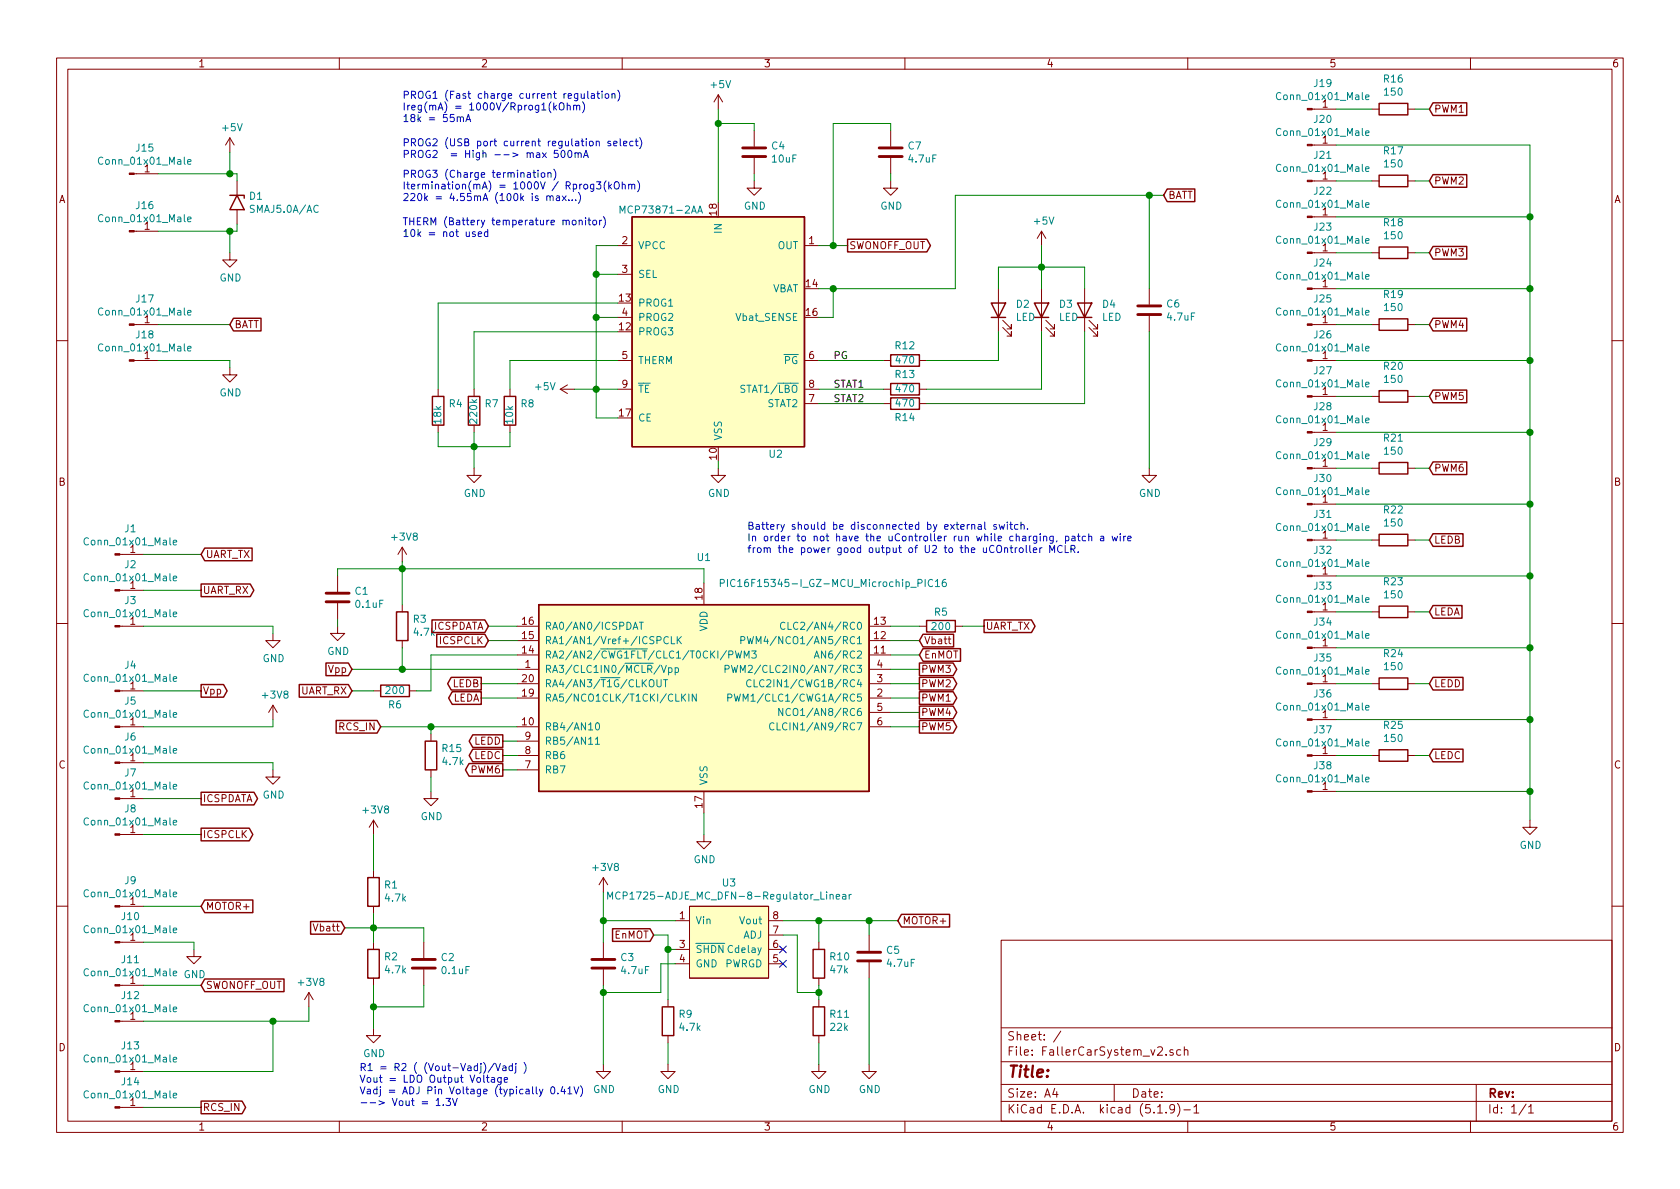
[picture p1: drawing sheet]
EESchema Schematic File Version 4
EELAYER 30 0
EELAYER END
$Descr A4 11693 8268
encoding utf-8
Sheet 1 1
Title ""
Date ""
Rev ""
Comp ""
Comment1 ""
Comment2 ""
Comment3 ""
Comment4 ""
$EndDescr
$Comp
L Connector:Conn_01x01_Male J15
U 1 1
P 900 1200
F 0 "J15" H 1008 1381 50  0000 C CNN
F 1 "Conn_01x01_Male" H 1008 1290 50  0000 C CNN
F 2 "TestPoint:TestPoint_Pad_0.5x1.0mm" H 900 1200 50  0001 C CNN
F 3 "~" H 900 1200 50  0001 C CNN
	1    900  1200
	1    0    0    -1  
$EndComp
$Comp
L Connector:Conn_01x01_Male J16
U 1 1
P 900 1600
F 0 "J16" H 1008 1781 50  0000 C CNN
F 1 "Conn_01x01_Male" H 1008 1690 50  0000 C CNN
F 2 "TestPoint:TestPoint_Pad_0.5x1.0mm" H 900 1600 50  0001 C CNN
F 3 "~" H 900 1600 50  0001 C CNN
	1    900  1600
	1    0    0    -1  
$EndComp
$Comp
L Connector:Conn_01x01_Male J17
U 1 1
P 900 2250
F 0 "J17" H 1008 2431 50  0000 C CNN
F 1 "Conn_01x01_Male" H 1008 2340 50  0000 C CNN
F 2 "TestPoint:TestPoint_Pad_0.5x1.0mm" H 900 2250 50  0001 C CNN
F 3 "~" H 900 2250 50  0001 C CNN
	1    900  2250
	1    0    0    -1  
$EndComp
$Comp
L Connector:Conn_01x01_Male J18
U 1 1
P 900 2500
F 0 "J18" H 1008 2681 50  0000 C CNN
F 1 "Conn_01x01_Male" H 1008 2590 50  0000 C CNN
F 2 "TestPoint:TestPoint_Pad_0.5x1.0mm" H 900 2500 50  0001 C CNN
F 3 "~" H 900 2500 50  0001 C CNN
	1    900  2500
	1    0    0    -1  
$EndComp
$Comp
L Connector:Conn_01x01_Male J4
U 1 1
P 800 4800
F 0 "J4" H 908 4981 50  0000 C CNN
F 1 "Conn_01x01_Male" H 908 4890 50  0000 C CNN
F 2 "TestPoint:TestPoint_Pad_0.5x1.0mm" H 800 4800 50  0001 C CNN
F 3 "~" H 800 4800 50  0001 C CNN
	1    800  4800
	1    0    0    -1  
$EndComp
$Comp
L power:+5V #PWR02
U 1 1
P 1600 1050
F 0 "#PWR02" H 1600 900 50  0001 C CNN
F 1 "+5V" H 1615 1223 50  0000 C CNN
F 2 "" H 1600 1050 50  0001 C CNN
F 3 "" H 1600 1050 50  0001 C CNN
	1    1600 1050
	1    0    0    -1  
$EndComp
$Comp
L power:GND #PWR03
U 1 1
P 1600 1750
F 0 "#PWR03" H 1600 1500 50  0001 C CNN
F 1 "GND" H 1605 1577 50  0000 C CNN
F 2 "" H 1600 1750 50  0001 C CNN
F 3 "" H 1600 1750 50  0001 C CNN
	1    1600 1750
	1    0    0    -1  
$EndComp
Wire Wire Line
	1100 1200 1600 1200
Wire Wire Line
	1600 1200 1600 1050
Wire Wire Line
	1100 1600 1600 1600
Wire Wire Line
	1600 1600 1600 1750
$Comp
L power:+5V #PWR018
U 1 1
P 5000 750
F 0 "#PWR018" H 5000 600 50  0001 C CNN
F 1 "+5V" H 5015 923 50  0000 C CNN
F 2 "" H 5000 750 50  0001 C CNN
F 3 "" H 5000 750 50  0001 C CNN
	1    5000 750 
	1    0    0    -1  
$EndComp
$Comp
L power:GND #PWR019
U 1 1
P 5000 3250
F 0 "#PWR019" H 5000 3000 50  0001 C CNN
F 1 "GND" H 5005 3077 50  0000 C CNN
F 2 "" H 5000 3250 50  0001 C CNN
F 3 "" H 5000 3250 50  0001 C CNN
	1    5000 3250
	1    0    0    -1  
$EndComp
$Comp
L Device:C C4
U 1 1
P 5250 1050
F 0 "C4" H 5365 1096 50  0000 L CNN
F 1 "10uF" H 5365 1005 50  0000 L CNN
F 2 "Capacitor_SMD:C_0805_2012Metric" H 5288 900 50  0001 C CNN
F 3 "~" H 5250 1050 50  0001 C CNN
	1    5250 1050
	1    0    0    -1  
$EndComp
$Comp
L power:GND #PWR020
U 1 1
P 5250 1250
F 0 "#PWR020" H 5250 1000 50  0001 C CNN
F 1 "GND" H 5255 1077 50  0000 C CNN
F 2 "" H 5250 1250 50  0001 C CNN
F 3 "" H 5250 1250 50  0001 C CNN
	1    5250 1250
	1    0    0    -1  
$EndComp
$Comp
L Device:R R8
U 1 1
P 3550 2850
F 0 "R8" H 3480 2804 50  0000 R CNN
F 1 "10k" V 3550 2950 50  0000 R CNN
F 2 "Resistor_SMD:R_0402_1005Metric" V 3480 2850 50  0001 C CNN
F 3 "~" H 3550 2850 50  0001 C CNN
	1    3550 2850
	-1   0    0    1   
$EndComp
Wire Wire Line
	5250 850  5000 850 
Wire Wire Line
	5000 850  5000 750 
Wire Wire Line
	5250 850  5250 900 
Wire Wire Line
	5250 1250 5250 1200
Text GLabel 1600 2250 2    50   Input ~ 0
BATT
Wire Wire Line
	1600 2250 1100 2250
$Comp
L power:GND #PWR04
U 1 1
P 1600 2550
F 0 "#PWR04" H 1600 2300 50  0001 C CNN
F 1 "GND" H 1605 2377 50  0000 C CNN
F 2 "" H 1600 2550 50  0001 C CNN
F 3 "" H 1600 2550 50  0001 C CNN
	1    1600 2550
	1    0    0    -1  
$EndComp
Wire Wire Line
	1100 2500 1600 2500
Text GLabel 8100 1350 2    50   Input ~ 0
BATT
Wire Wire Line
	5700 2000 5800 2000
Wire Wire Line
	5700 2200 5800 2200
Wire Wire Line
	5800 2200 5800 2000
Connection ~ 5800 2000
$Comp
L power:+5V #PWR013
U 1 1
P 4000 2700
F 0 "#PWR013" H 4000 2550 50  0001 C CNN
F 1 "+5V" V 4015 2828 50  0000 L CNN
F 2 "" H 4000 2700 50  0001 C CNN
F 3 "" H 4000 2700 50  0001 C CNN
	1    4000 2700
	0    -1   -1   0   
$EndComp
Wire Wire Line
	4300 2900 4150 2900
Wire Wire Line
	4150 2900 4150 2700
Connection ~ 4150 2700
Wire Wire Line
	4150 2700 4300 2700
Wire Wire Line
	4300 2500 3550 2500
$Comp
L power:GND #PWR012
U 1 1
P 3300 3250
F 0 "#PWR012" H 3300 3000 50  0001 C CNN
F 1 "GND" H 3305 3077 50  0000 C CNN
F 2 "" H 3300 3250 50  0001 C CNN
F 3 "" H 3300 3250 50  0001 C CNN
	1    3300 3250
	1    0    0    -1  
$EndComp
$Comp
L Device:R R7
U 1 1
P 3300 2850
F 0 "R7" H 3230 2804 50  0000 R CNN
F 1 "220k" V 3300 2950 50  0000 R CNN
F 2 "Resistor_SMD:R_0402_1005Metric" V 3230 2850 50  0001 C CNN
F 3 "~" H 3300 2850 50  0001 C CNN
	1    3300 2850
	-1   0    0    1   
$EndComp
$Comp
L Device:R R4
U 1 1
P 3050 2850
F 0 "R4" H 2980 2804 50  0000 R CNN
F 1 "18k" V 3050 2950 50  0000 R CNN
F 2 "Resistor_SMD:R_0402_1005Metric" V 2980 2850 50  0001 C CNN
F 3 "~" H 3050 2850 50  0001 C CNN
	1    3050 2850
	-1   0    0    1   
$EndComp
Wire Wire Line
	4300 2100 3050 2100
Wire Wire Line
	4300 2300 3300 2300
Wire Wire Line
	4300 2200 4150 2200
Wire Wire Line
	4150 2200 4150 2700
Wire Wire Line
	4300 1900 4150 1900
Wire Wire Line
	4150 1900 4150 2200
Connection ~ 4150 2200
Wire Wire Line
	4300 1700 4150 1700
Wire Wire Line
	4150 1700 4150 1900
Connection ~ 4150 1900
$Comp
L Device:R R12
U 1 1
P 6300 2500
F 0 "R12" V 6400 2500 50  0000 C CNN
F 1 "470" V 6300 2500 50  0000 C CNN
F 2 "Resistor_SMD:R_0402_1005Metric" V 6230 2500 50  0001 C CNN
F 3 "~" H 6300 2500 50  0001 C CNN
	1    6300 2500
	0    -1   -1   0   
$EndComp
$Comp
L Device:R R13
U 1 1
P 6300 2700
F 0 "R13" V 6400 2700 50  0000 C CNN
F 1 "470" V 6300 2700 50  0000 C CNN
F 2 "Resistor_SMD:R_0402_1005Metric" V 6230 2700 50  0001 C CNN
F 3 "~" H 6300 2700 50  0001 C CNN
	1    6300 2700
	0    -1   -1   0   
$EndComp
$Comp
L Device:R R14
U 1 1
P 6300 2800
F 0 "R14" V 6200 2800 50  0000 C CNN
F 1 "470" V 6300 2800 50  0000 C CNN
F 2 "Resistor_SMD:R_0402_1005Metric" V 6230 2800 50  0001 C CNN
F 3 "~" H 6300 2800 50  0001 C CNN
	1    6300 2800
	0    -1   -1   0   
$EndComp
$Comp
L power:+5V #PWR024
U 1 1
P 7250 1700
F 0 "#PWR024" H 7250 1550 50  0001 C CNN
F 1 "+5V" H 7265 1873 50  0000 C CNN
F 2 "" H 7250 1700 50  0001 C CNN
F 3 "" H 7250 1700 50  0001 C CNN
	1    7250 1700
	1    0    0    -1  
$EndComp
$Comp
L Device:LED D3
U 1 1
P 7250 2150
F 0 "D3" V 7289 2032 50  0000 R CNN
F 1 "LED" V 7198 2032 50  0000 R CNN
F 2 "LED_SMD:LED_0402_1005Metric" H 7250 2150 50  0001 C CNN
F 3 "~" H 7250 2150 50  0001 C CNN
	1    7250 2150
	0    -1   -1   0   
$EndComp
$Comp
L Device:LED D2
U 1 1
P 6950 2150
F 0 "D2" V 6989 2032 50  0000 R CNN
F 1 "LED" V 6898 2032 50  0000 R CNN
F 2 "LED_SMD:LED_0402_1005Metric" H 6950 2150 50  0001 C CNN
F 3 "~" H 6950 2150 50  0001 C CNN
	1    6950 2150
	0    -1   -1   0   
$EndComp
$Comp
L Device:LED D4
U 1 1
P 7550 2150
F 0 "D4" V 7589 2032 50  0000 R CNN
F 1 "LED" V 7498 2032 50  0000 R CNN
F 2 "LED_SMD:LED_0402_1005Metric" H 7550 2150 50  0001 C CNN
F 3 "~" H 7550 2150 50  0001 C CNN
	1    7550 2150
	0    -1   -1   0   
$EndComp
Wire Wire Line
	6450 2500 6950 2500
Wire Wire Line
	6950 2500 6950 2300
Wire Wire Line
	6450 2700 7250 2700
Wire Wire Line
	7250 2700 7250 2300
Wire Wire Line
	6450 2800 7550 2800
Wire Wire Line
	7550 2800 7550 2300
Wire Wire Line
	6950 2000 6950 1850
Wire Wire Line
	6950 1850 7250 1850
Connection ~ 7250 1850
Wire Wire Line
	7250 1850 7250 2000
Wire Wire Line
	7550 2000 7550 1850
Wire Wire Line
	7550 1850 7250 1850
Text Notes 2800 850  0    50   ~ 0
PROG1 (Fast charge current regulation)\nIreg(mA) = 1000V/Rprog1(kOhm)\n18k = 55mA
Text Notes 2800 1100 0    50   ~ 0
PROG2 (USB port current regulation select)\nPROG2  = High --> max 500mA
Text Notes 2800 1400 0    50   ~ 0
PROG3 (Charge termination)\nItermination(mA) = 1000V / Rprog3(kOhm)\n220k = 4.55mA (100k is max...)
Text Notes 2800 1650 0    50   ~ 0
THERM (Battery temperature monitor)\n10k = not used
$Comp
L Diode:SM6T6V8A D1
U 1 1
P 1650 1400
F 0 "D1" V 1604 1480 50  0000 L CNN
F 1 "SMAJ5.0A/AC" V 1695 1480 50  0000 L CNN
F 2 "Diode_SMD:D_SMA" H 1650 1200 50  0001 C CNN
F 3 "https://www.st.com/resource/en/datasheet/sm6t.pdf" H 1600 1400 50  0001 C CNN
	1    1650 1400
	0    1    1    0   
$EndComp
Wire Wire Line
	1600 1200 1650 1200
Connection ~ 1600 1200
Wire Wire Line
	1650 1600 1600 1600
Connection ~ 1600 1600
Wire Wire Line
	1650 1200 1650 1250
Wire Wire Line
	1650 1550 1650 1600
Wire Wire Line
	5000 3250 5000 3200
Wire Wire Line
	3300 3250 3300 3100
Wire Wire Line
	3550 3000 3550 3100
Wire Wire Line
	3550 3100 3300 3100
Connection ~ 3300 3100
Wire Wire Line
	3300 3100 3300 3000
Wire Wire Line
	3300 3100 3050 3100
Wire Wire Line
	3050 3100 3050 3000
Wire Wire Line
	3050 2700 3050 2100
Wire Wire Line
	3300 2300 3300 2700
Wire Wire Line
	3550 2500 3550 2700
$Comp
L Device:C C1
U 1 1
P 2350 4150
F 0 "C1" H 2465 4196 50  0000 L CNN
F 1 "0.1uF" H 2465 4105 50  0000 L CNN
F 2 "Capacitor_SMD:C_0603_1608Metric" H 2388 4000 50  0001 C CNN
F 3 "~" H 2350 4150 50  0001 C CNN
	1    2350 4150
	1    0    0    -1  
$EndComp
$Comp
L power:GND #PWR08
U 1 1
P 2350 4350
F 0 "#PWR08" H 2350 4100 50  0001 C CNN
F 1 "GND" H 2355 4177 50  0000 C CNN
F 2 "" H 2350 4350 50  0001 C CNN
F 3 "" H 2350 4350 50  0001 C CNN
	1    2350 4350
	1    0    0    -1  
$EndComp
Wire Wire Line
	2350 3950 2350 4000
Wire Wire Line
	2350 4350 2350 4300
$Comp
L power:GND #PWR017
U 1 1
P 4900 5800
F 0 "#PWR017" H 4900 5550 50  0001 C CNN
F 1 "GND" H 4905 5627 50  0000 C CNN
F 2 "" H 4900 5800 50  0001 C CNN
F 3 "" H 4900 5800 50  0001 C CNN
	1    4900 5800
	1    0    0    -1  
$EndComp
$Comp
L Device:R R3
U 1 1
P 2800 4350
F 0 "R3" H 2730 4304 50  0000 R CNN
F 1 "4.7k" H 2730 4395 50  0000 R CNN
F 2 "Resistor_SMD:R_0402_1005Metric" V 2730 4350 50  0001 C CNN
F 3 "~" H 2800 4350 50  0001 C CNN
	1    2800 4350
	-1   0    0    1   
$EndComp
$Comp
L power:+3V8 #PWR011
U 1 1
P 2800 3900
F 0 "#PWR011" H 2800 3750 50  0001 C CNN
F 1 "+3V8" H 2815 4073 50  0000 C CNN
F 2 "" H 2800 3900 50  0001 C CNN
F 3 "" H 2800 3900 50  0001 C CNN
	1    2800 3900
	1    0    0    -1  
$EndComp
Wire Wire Line
	3600 4650 2800 4650
Wire Wire Line
	2800 4650 2800 4500
$Comp
L Connector:Conn_01x01_Male J5
U 1 1
P 800 5050
F 0 "J5" H 908 5231 50  0000 C CNN
F 1 "Conn_01x01_Male" H 908 5140 50  0000 C CNN
F 2 "TestPoint:TestPoint_Pad_0.5x1.0mm" H 800 5050 50  0001 C CNN
F 3 "~" H 800 5050 50  0001 C CNN
	1    800  5050
	1    0    0    -1  
$EndComp
$Comp
L Connector:Conn_01x01_Male J6
U 1 1
P 800 5300
F 0 "J6" H 908 5481 50  0000 C CNN
F 1 "Conn_01x01_Male" H 908 5390 50  0000 C CNN
F 2 "TestPoint:TestPoint_Pad_0.5x1.0mm" H 800 5300 50  0001 C CNN
F 3 "~" H 800 5300 50  0001 C CNN
	1    800  5300
	1    0    0    -1  
$EndComp
$Comp
L Connector:Conn_01x01_Male J7
U 1 1
P 800 5550
F 0 "J7" H 908 5731 50  0000 C CNN
F 1 "Conn_01x01_Male" H 908 5640 50  0000 C CNN
F 2 "TestPoint:TestPoint_Pad_0.5x1.0mm" H 800 5550 50  0001 C CNN
F 3 "~" H 800 5550 50  0001 C CNN
	1    800  5550
	1    0    0    -1  
$EndComp
$Comp
L Connector:Conn_01x01_Male J8
U 1 1
P 800 5800
F 0 "J8" H 908 5981 50  0000 C CNN
F 1 "Conn_01x01_Male" H 908 5890 50  0000 C CNN
F 2 "TestPoint:TestPoint_Pad_0.5x1.0mm" H 800 5800 50  0001 C CNN
F 3 "~" H 800 5800 50  0001 C CNN
	1    800  5800
	1    0    0    -1  
$EndComp
Text GLabel 1400 4800 2    50   Output ~ 0
Vpp
Text GLabel 1400 5550 2    50   Output ~ 0
ICSPDATA
Text GLabel 1400 5800 2    50   Output ~ 0
ICSPCLK
Wire Wire Line
	1400 5550 1000 5550
Wire Wire Line
	1400 5800 1000 5800
Wire Wire Line
	1400 4800 1000 4800
$Comp
L power:GND #PWR07
U 1 1
P 1900 5350
F 0 "#PWR07" H 1900 5100 50  0001 C CNN
F 1 "GND" H 1905 5177 50  0000 C CNN
F 2 "" H 1900 5350 50  0001 C CNN
F 3 "" H 1900 5350 50  0001 C CNN
	1    1900 5350
	1    0    0    -1  
$EndComp
$Comp
L power:+3V8 #PWR06
U 1 1
P 1900 5000
F 0 "#PWR06" H 1900 4850 50  0001 C CNN
F 1 "+3V8" H 1915 5173 50  0000 C CNN
F 2 "" H 1900 5000 50  0001 C CNN
F 3 "" H 1900 5000 50  0001 C CNN
	1    1900 5000
	1    0    0    -1  
$EndComp
Wire Wire Line
	1000 5050 1900 5050
Wire Wire Line
	1900 5050 1900 5000
Wire Wire Line
	1900 5350 1900 5300
Wire Wire Line
	1900 5300 1000 5300
Text GLabel 2450 4650 0    50   Input ~ 0
Vpp
Wire Wire Line
	2450 4650 2800 4650
Connection ~ 2800 4650
Text GLabel 3400 4350 0    50   Input ~ 0
ICSPDATA
Text GLabel 3400 4450 0    50   Input ~ 0
ICSPCLK
Wire Wire Line
	3400 4350 3600 4350
Wire Wire Line
	3600 4450 3400 4450
$Comp
L Device:R R1
U 1 1
P 2600 6200
F 0 "R1" H 2530 6154 50  0000 R CNN
F 1 "4.7k" H 2530 6245 50  0000 R CNN
F 2 "Resistor_SMD:R_0402_1005Metric" V 2530 6200 50  0001 C CNN
F 3 "~" H 2600 6200 50  0001 C CNN
	1    2600 6200
	-1   0    0    1   
$EndComp
$Comp
L power:+3V8 #PWR09
U 1 1
P 2600 5800
F 0 "#PWR09" H 2600 5650 50  0001 C CNN
F 1 "+3V8" H 2615 5973 50  0000 C CNN
F 2 "" H 2600 5800 50  0001 C CNN
F 3 "" H 2600 5800 50  0001 C CNN
	1    2600 5800
	1    0    0    -1  
$EndComp
$Comp
L Device:R R2
U 1 1
P 2600 6700
F 0 "R2" H 2530 6654 50  0000 R CNN
F 1 "4.7k" H 2530 6745 50  0000 R CNN
F 2 "Resistor_SMD:R_0402_1005Metric" V 2530 6700 50  0001 C CNN
F 3 "~" H 2600 6700 50  0001 C CNN
	1    2600 6700
	-1   0    0    1   
$EndComp
$Comp
L power:GND #PWR010
U 1 1
P 2600 7150
F 0 "#PWR010" H 2600 6900 50  0001 C CNN
F 1 "GND" H 2605 6977 50  0000 C CNN
F 2 "" H 2600 7150 50  0001 C CNN
F 3 "" H 2600 7150 50  0001 C CNN
	1    2600 7150
	1    0    0    -1  
$EndComp
$Comp
L Device:C C2
U 1 1
P 2950 6700
F 0 "C2" H 3065 6746 50  0000 L CNN
F 1 "0.1uF" H 3065 6655 50  0000 L CNN
F 2 "Capacitor_SMD:C_0603_1608Metric" H 2988 6550 50  0001 C CNN
F 3 "~" H 2950 6700 50  0001 C CNN
	1    2950 6700
	1    0    0    -1  
$EndComp
Wire Wire Line
	2600 5800 2600 6050
Wire Wire Line
	2600 6350 2600 6450
Wire Wire Line
	2600 6850 2600 7000
Wire Wire Line
	2950 6850 2950 7000
Wire Wire Line
	2950 7000 2600 7000
Connection ~ 2600 7000
Wire Wire Line
	2600 7000 2600 7150
Wire Wire Line
	2950 6550 2950 6450
Wire Wire Line
	2950 6450 2600 6450
Connection ~ 2600 6450
Wire Wire Line
	2600 6450 2600 6550
Text GLabel 2400 6450 0    50   Input ~ 0
Vbatt
Wire Wire Line
	2400 6450 2600 6450
Text GLabel 6400 4450 2    50   Input ~ 0
Vbatt
$Comp
L Device:C C3
U 1 1
P 4200 6700
F 0 "C3" H 4315 6746 50  0000 L CNN
F 1 "4.7uF" H 4315 6655 50  0000 L CNN
F 2 "Capacitor_SMD:C_0805_2012Metric" H 4238 6550 50  0001 C CNN
F 3 "~" H 4200 6700 50  0001 C CNN
	1    4200 6700
	1    0    0    -1  
$EndComp
$Comp
L Device:C C5
U 1 1
P 6050 6650
F 0 "C5" H 6165 6696 50  0000 L CNN
F 1 "4.7uF" H 6165 6605 50  0000 L CNN
F 2 "Capacitor_SMD:C_0805_2012Metric" H 6088 6500 50  0001 C CNN
F 3 "~" H 6050 6650 50  0001 C CNN
	1    6050 6650
	1    0    0    -1  
$EndComp
Text Notes 2500 7700 0    50   ~ 0
R1 = R2 ( (Vout-Vadj)/Vadj )\nVout = LDO Output Voltage\nVadj = ADJ Pin Voltage (typically 0.41V)\n--> Vout = 1.3V
$Comp
L power:+3V8 #PWR014
U 1 1
P 4200 6200
F 0 "#PWR014" H 4200 6050 50  0001 C CNN
F 1 "+3V8" H 4215 6373 50  0000 C CNN
F 2 "" H 4200 6200 50  0001 C CNN
F 3 "" H 4200 6200 50  0001 C CNN
	1    4200 6200
	1    0    0    -1  
$EndComp
$Comp
L power:GND #PWR015
U 1 1
P 4200 7400
F 0 "#PWR015" H 4200 7150 50  0001 C CNN
F 1 "GND" H 4205 7227 50  0000 C CNN
F 2 "" H 4200 7400 50  0001 C CNN
F 3 "" H 4200 7400 50  0001 C CNN
	1    4200 7400
	1    0    0    -1  
$EndComp
Wire Wire Line
	4600 6700 4600 6900
Wire Wire Line
	4600 6900 4200 6900
Wire Wire Line
	4200 6850 4200 6900
Connection ~ 4200 6900
$Comp
L Connector:Conn_01x01_Male J9
U 1 1
P 800 6300
F 0 "J9" H 908 6481 50  0000 C CNN
F 1 "Conn_01x01_Male" H 908 6390 50  0000 C CNN
F 2 "TestPoint:TestPoint_Pad_0.5x1.0mm" H 800 6300 50  0001 C CNN
F 3 "~" H 800 6300 50  0001 C CNN
	1    800  6300
	1    0    0    -1  
$EndComp
$Comp
L Connector:Conn_01x01_Male J10
U 1 1
P 800 6550
F 0 "J10" H 908 6731 50  0000 C CNN
F 1 "Conn_01x01_Male" H 908 6640 50  0000 C CNN
F 2 "TestPoint:TestPoint_Pad_0.5x1.0mm" H 800 6550 50  0001 C CNN
F 3 "~" H 800 6550 50  0001 C CNN
	1    800  6550
	1    0    0    -1  
$EndComp
Text GLabel 6250 6400 2    50   Input ~ 0
MOTOR+
Wire Wire Line
	6250 6400 6050 6400
Wire Wire Line
	6050 6500 6050 6400
Connection ~ 6050 6400
Wire Wire Line
	6050 6400 5700 6400
$Comp
L power:GND #PWR021
U 1 1
P 5700 7400
F 0 "#PWR021" H 5700 7150 50  0001 C CNN
F 1 "GND" H 5705 7227 50  0000 C CNN
F 2 "" H 5700 7400 50  0001 C CNN
F 3 "" H 5700 7400 50  0001 C CNN
	1    5700 7400
	1    0    0    -1  
$EndComp
Text GLabel 4550 6500 0    50   Input ~ 0
EnMOT
Wire Wire Line
	4700 6600 4650 6600
Wire Wire Line
	4650 6600 4650 6500
Wire Wire Line
	4650 6500 4550 6500
$Comp
L Device:R R10
U 1 1
P 5700 6700
F 0 "R10" H 5630 6654 50  0000 R CNN
F 1 "47k" H 5630 6745 50  0000 R CNN
F 2 "Resistor_SMD:R_0402_1005Metric" V 5630 6700 50  0001 C CNN
F 3 "~" H 5700 6700 50  0001 C CNN
	1    5700 6700
	-1   0    0    1   
$EndComp
$Comp
L Device:R R11
U 1 1
P 5700 7100
F 0 "R11" H 5630 7054 50  0000 R CNN
F 1 "22k" H 5630 7145 50  0000 R CNN
F 2 "Resistor_SMD:R_0402_1005Metric" V 5630 7100 50  0001 C CNN
F 3 "~" H 5700 7100 50  0001 C CNN
	1    5700 7100
	-1   0    0    1   
$EndComp
NoConn ~ 5450 6600
Wire Wire Line
	5450 6500 5550 6500
Wire Wire Line
	5550 6500 5550 6900
Wire Wire Line
	5550 6900 5700 6900
Wire Wire Line
	5700 6900 5700 6850
Wire Wire Line
	5700 6550 5700 6400
Connection ~ 5700 6400
Wire Wire Line
	5700 6400 5450 6400
Wire Wire Line
	5700 6900 5700 6950
Connection ~ 5700 6900
NoConn ~ 5450 6700
Wire Wire Line
	4200 6900 4200 7400
Wire Wire Line
	5700 7250 5700 7400
Text GLabel 1400 6300 2    50   Input ~ 0
MOTOR+
$Comp
L power:GND #PWR022
U 1 1
P 6050 7400
F 0 "#PWR022" H 6050 7150 50  0001 C CNN
F 1 "GND" H 6055 7227 50  0000 C CNN
F 2 "" H 6050 7400 50  0001 C CNN
F 3 "" H 6050 7400 50  0001 C CNN
	1    6050 7400
	1    0    0    -1  
$EndComp
Text GLabel 6400 4550 2    50   Input ~ 0
EnMOT
Wire Wire Line
	6400 4550 6200 4550
$Comp
L Device:R R9
U 1 1
P 4650 7100
F 0 "R9" H 4580 7054 50  0000 R CNN
F 1 "4.7k" H 4580 7145 50  0000 R CNN
F 2 "Resistor_SMD:R_0402_1005Metric" V 4580 7100 50  0001 C CNN
F 3 "~" H 4650 7100 50  0001 C CNN
	1    4650 7100
	-1   0    0    1   
$EndComp
Wire Wire Line
	4650 6600 4650 6950
Connection ~ 4650 6600
$Comp
L power:GND #PWR016
U 1 1
P 4650 7400
F 0 "#PWR016" H 4650 7150 50  0001 C CNN
F 1 "GND" H 4655 7227 50  0000 C CNN
F 2 "" H 4650 7400 50  0001 C CNN
F 3 "" H 4650 7400 50  0001 C CNN
	1    4650 7400
	1    0    0    -1  
$EndComp
$Comp
L Connector:Conn_01x01_Male J11
U 1 1
P 800 6850
F 0 "J11" H 908 7031 50  0000 C CNN
F 1 "Conn_01x01_Male" H 908 6940 50  0000 C CNN
F 2 "TestPoint:TestPoint_Pad_0.5x1.0mm" H 800 6850 50  0001 C CNN
F 3 "~" H 800 6850 50  0001 C CNN
	1    800  6850
	1    0    0    -1  
$EndComp
$Comp
L Connector:Conn_01x01_Male J12
U 1 1
P 800 7100
F 0 "J12" H 908 7281 50  0000 C CNN
F 1 "Conn_01x01_Male" H 908 7190 50  0000 C CNN
F 2 "TestPoint:TestPoint_Pad_0.5x1.0mm" H 800 7100 50  0001 C CNN
F 3 "~" H 800 7100 50  0001 C CNN
	1    800  7100
	1    0    0    -1  
$EndComp
Text GLabel 1400 6850 2    50   Input ~ 0
SWONOFF_OUT
Wire Wire Line
	1400 6850 1000 6850
$Comp
L Device:C C6
U 1 1
P 8000 2150
F 0 "C6" H 8115 2196 50  0000 L CNN
F 1 "4.7uF" H 8115 2105 50  0000 L CNN
F 2 "Capacitor_SMD:C_0805_2012Metric" H 8038 2000 50  0001 C CNN
F 3 "~" H 8000 2150 50  0001 C CNN
	1    8000 2150
	1    0    0    -1  
$EndComp
$Comp
L power:GND #PWR025
U 1 1
P 8000 3250
F 0 "#PWR025" H 8000 3000 50  0001 C CNN
F 1 "GND" H 8005 3077 50  0000 C CNN
F 2 "" H 8000 3250 50  0001 C CNN
F 3 "" H 8000 3250 50  0001 C CNN
	1    8000 3250
	1    0    0    -1  
$EndComp
Wire Wire Line
	8000 3250 8000 2300
Wire Wire Line
	6650 2000 6650 1350
Wire Wire Line
	6650 1350 8000 1350
Wire Wire Line
	5800 2000 6650 2000
Wire Wire Line
	8000 2000 8000 1350
Connection ~ 8000 1350
Wire Wire Line
	8000 1350 8100 1350
Text GLabel 5900 1700 2    50   Output ~ 0
SWONOFF_OUT
Wire Wire Line
	5900 1700 5800 1700
$Comp
L Connector:Conn_01x01_Male J14
U 1 1
P 800 7700
F 0 "J14" H 908 7881 50  0000 C CNN
F 1 "Conn_01x01_Male" H 908 7790 50  0000 C CNN
F 2 "TestPoint:TestPoint_Pad_0.5x1.0mm" H 800 7700 50  0001 C CNN
F 3 "~" H 800 7700 50  0001 C CNN
	1    800  7700
	1    0    0    -1  
$EndComp
$Comp
L Connector:Conn_01x01_Male J13
U 1 1
P 800 7450
F 0 "J13" H 908 7631 50  0000 C CNN
F 1 "Conn_01x01_Male" H 908 7540 50  0000 C CNN
F 2 "TestPoint:TestPoint_Pad_0.5x1.0mm" H 800 7450 50  0001 C CNN
F 3 "~" H 800 7450 50  0001 C CNN
	1    800  7450
	1    0    0    -1  
$EndComp
Text GLabel 1400 7700 2    50   Output ~ 0
RCS_IN
Wire Wire Line
	1000 7700 1400 7700
$Comp
L Device:R R15
U 1 1
P 3000 5250
F 0 "R15" H 2930 5204 50  0000 R CNN
F 1 "4.7k" H 2930 5295 50  0000 R CNN
F 2 "Resistor_SMD:R_0402_1005Metric" V 2930 5250 50  0001 C CNN
F 3 "~" H 3000 5250 50  0001 C CNN
	1    3000 5250
	-1   0    0    1   
$EndComp
$Comp
L power:GND #PWR023
U 1 1
P 3000 5500
F 0 "#PWR023" H 3000 5250 50  0001 C CNN
F 1 "GND" H 3005 5327 50  0000 C CNN
F 2 "" H 3000 5500 50  0001 C CNN
F 3 "" H 3000 5500 50  0001 C CNN
	1    3000 5500
	1    0    0    -1  
$EndComp
$Comp
L Connector:Conn_01x01_Male J1
U 1 1
P 800 3850
F 0 "J1" H 908 4031 50  0000 C CNN
F 1 "Conn_01x01_Male" H 908 3940 50  0000 C CNN
F 2 "TestPoint:TestPoint_Pad_0.5x1.0mm" H 800 3850 50  0001 C CNN
F 3 "~" H 800 3850 50  0001 C CNN
	1    800  3850
	1    0    0    -1  
$EndComp
$Comp
L Connector:Conn_01x01_Male J2
U 1 1
P 800 4100
F 0 "J2" H 908 4281 50  0000 C CNN
F 1 "Conn_01x01_Male" H 908 4190 50  0000 C CNN
F 2 "TestPoint:TestPoint_Pad_0.5x1.0mm" H 800 4100 50  0001 C CNN
F 3 "~" H 800 4100 50  0001 C CNN
	1    800  4100
	1    0    0    -1  
$EndComp
$Comp
L Connector:Conn_01x01_Male J3
U 1 1
P 800 4350
F 0 "J3" H 908 4531 50  0000 C CNN
F 1 "Conn_01x01_Male" H 908 4440 50  0000 C CNN
F 2 "TestPoint:TestPoint_Pad_0.5x1.0mm" H 800 4350 50  0001 C CNN
F 3 "~" H 800 4350 50  0001 C CNN
	1    800  4350
	1    0    0    -1  
$EndComp
$Comp
L power:GND #PWR05
U 1 1
P 1900 4400
F 0 "#PWR05" H 1900 4150 50  0001 C CNN
F 1 "GND" H 1905 4227 50  0000 C CNN
F 2 "" H 1900 4400 50  0001 C CNN
F 3 "" H 1900 4400 50  0001 C CNN
	1    1900 4400
	1    0    0    -1  
$EndComp
Wire Wire Line
	1900 4400 1900 4350
Wire Wire Line
	1900 4350 1000 4350
Text GLabel 1400 3850 2    50   Input ~ 0
UART_TX
Wire Wire Line
	1400 3850 1000 3850
Text GLabel 1400 4100 2    50   Output ~ 0
UART_RX
Wire Wire Line
	1400 4100 1000 4100
Text GLabel 6850 4350 2    50   Output ~ 0
UART_TX
Text GLabel 2450 4800 0    50   Input ~ 0
UART_RX
$Comp
L Device:R R5
U 1 1
P 6550 4350
F 0 "R5" V 6450 4350 50  0000 C CNN
F 1 "200" V 6550 4350 50  0000 C CNN
F 2 "Resistor_SMD:R_0402_1005Metric" V 6480 4350 50  0001 C CNN
F 3 "~" H 6550 4350 50  0001 C CNN
	1    6550 4350
	0    1    1    0   
$EndComp
$Comp
L Device:R R6
U 1 1
P 2750 4800
F 0 "R6" V 2650 4800 50  0000 C CNN
F 1 "200" V 2750 4800 50  0000 C CNN
F 2 "Resistor_SMD:R_0402_1005Metric" V 2680 4800 50  0001 C CNN
F 3 "~" H 2750 4800 50  0001 C CNN
	1    2750 4800
	0    -1   -1   0   
$EndComp
Wire Wire Line
	2600 4800 2450 4800
Wire Wire Line
	6850 4350 6700 4350
$Comp
L Connector:Conn_01x01_Male J19
U 1 1
P 9100 750
F 0 "J19" H 9208 931 50  0000 C CNN
F 1 "Conn_01x01_Male" H 9208 840 50  0000 C CNN
F 2 "TestPoint:TestPoint_Pad_0.5x1.0mm" H 9100 750 50  0001 C CNN
F 3 "~" H 9100 750 50  0001 C CNN
	1    9100 750 
	1    0    0    -1  
$EndComp
$Comp
L Connector:Conn_01x01_Male J20
U 1 1
P 9100 1000
F 0 "J20" H 9208 1181 50  0000 C CNN
F 1 "Conn_01x01_Male" H 9208 1090 50  0000 C CNN
F 2 "TestPoint:TestPoint_Pad_0.5x1.0mm" H 9100 1000 50  0001 C CNN
F 3 "~" H 9100 1000 50  0001 C CNN
	1    9100 1000
	1    0    0    -1  
$EndComp
$Comp
L Connector:Conn_01x01_Male J21
U 1 1
P 9100 1250
F 0 "J21" H 9208 1431 50  0000 C CNN
F 1 "Conn_01x01_Male" H 9208 1340 50  0000 C CNN
F 2 "TestPoint:TestPoint_Pad_0.5x1.0mm" H 9100 1250 50  0001 C CNN
F 3 "~" H 9100 1250 50  0001 C CNN
	1    9100 1250
	1    0    0    -1  
$EndComp
$Comp
L Connector:Conn_01x01_Male J22
U 1 1
P 9100 1500
F 0 "J22" H 9208 1681 50  0000 C CNN
F 1 "Conn_01x01_Male" H 9208 1590 50  0000 C CNN
F 2 "TestPoint:TestPoint_Pad_0.5x1.0mm" H 9100 1500 50  0001 C CNN
F 3 "~" H 9100 1500 50  0001 C CNN
	1    9100 1500
	1    0    0    -1  
$EndComp
$Comp
L Connector:Conn_01x01_Male J24
U 1 1
P 9100 2000
F 0 "J24" H 9208 2181 50  0000 C CNN
F 1 "Conn_01x01_Male" H 9208 2090 50  0000 C CNN
F 2 "TestPoint:TestPoint_Pad_0.5x1.0mm" H 9100 2000 50  0001 C CNN
F 3 "~" H 9100 2000 50  0001 C CNN
	1    9100 2000
	1    0    0    -1  
$EndComp
$Comp
L Connector:Conn_01x01_Male J23
U 1 1
P 9100 1750
F 0 "J23" H 9208 1931 50  0000 C CNN
F 1 "Conn_01x01_Male" H 9208 1840 50  0000 C CNN
F 2 "TestPoint:TestPoint_Pad_0.5x1.0mm" H 9100 1750 50  0001 C CNN
F 3 "~" H 9100 1750 50  0001 C CNN
	1    9100 1750
	1    0    0    -1  
$EndComp
$Comp
L power:GND #PWR026
U 1 1
P 10650 5700
F 0 "#PWR026" H 10650 5450 50  0001 C CNN
F 1 "GND" H 10655 5527 50  0000 C CNN
F 2 "" H 10650 5700 50  0001 C CNN
F 3 "" H 10650 5700 50  0001 C CNN
	1    10650 5700
	1    0    0    -1  
$EndComp
$Comp
L Connector:Conn_01x01_Male J25
U 1 1
P 9100 2250
F 0 "J25" H 9208 2431 50  0000 C CNN
F 1 "Conn_01x01_Male" H 9208 2340 50  0000 C CNN
F 2 "TestPoint:TestPoint_Pad_0.5x1.0mm" H 9100 2250 50  0001 C CNN
F 3 "~" H 9100 2250 50  0001 C CNN
	1    9100 2250
	1    0    0    -1  
$EndComp
$Comp
L Connector:Conn_01x01_Male J26
U 1 1
P 9100 2500
F 0 "J26" H 9208 2681 50  0000 C CNN
F 1 "Conn_01x01_Male" H 9208 2590 50  0000 C CNN
F 2 "TestPoint:TestPoint_Pad_0.5x1.0mm" H 9100 2500 50  0001 C CNN
F 3 "~" H 9100 2500 50  0001 C CNN
	1    9100 2500
	1    0    0    -1  
$EndComp
$Comp
L Connector:Conn_01x01_Male J27
U 1 1
P 9100 2750
F 0 "J27" H 9208 2931 50  0000 C CNN
F 1 "Conn_01x01_Male" H 9208 2840 50  0000 C CNN
F 2 "TestPoint:TestPoint_Pad_0.5x1.0mm" H 9100 2750 50  0001 C CNN
F 3 "~" H 9100 2750 50  0001 C CNN
	1    9100 2750
	1    0    0    -1  
$EndComp
$Comp
L Connector:Conn_01x01_Male J28
U 1 1
P 9100 3000
F 0 "J28" H 9208 3181 50  0000 C CNN
F 1 "Conn_01x01_Male" H 9208 3090 50  0000 C CNN
F 2 "TestPoint:TestPoint_Pad_0.5x1.0mm" H 9100 3000 50  0001 C CNN
F 3 "~" H 9100 3000 50  0001 C CNN
	1    9100 3000
	1    0    0    -1  
$EndComp
$Comp
L Connector:Conn_01x01_Male J30
U 1 1
P 9100 3500
F 0 "J30" H 9208 3681 50  0000 C CNN
F 1 "Conn_01x01_Male" H 9208 3590 50  0000 C CNN
F 2 "TestPoint:TestPoint_Pad_0.5x1.0mm" H 9100 3500 50  0001 C CNN
F 3 "~" H 9100 3500 50  0001 C CNN
	1    9100 3500
	1    0    0    -1  
$EndComp
$Comp
L Connector:Conn_01x01_Male J29
U 1 1
P 9100 3250
F 0 "J29" H 9208 3431 50  0000 C CNN
F 1 "Conn_01x01_Male" H 9208 3340 50  0000 C CNN
F 2 "TestPoint:TestPoint_Pad_0.5x1.0mm" H 9100 3250 50  0001 C CNN
F 3 "~" H 9100 3250 50  0001 C CNN
	1    9100 3250
	1    0    0    -1  
$EndComp
Text GLabel 9950 750  2    50   Input ~ 0
PWM1
Text GLabel 9950 1250 2    50   Input ~ 0
PWM2
Text GLabel 9950 2250 2    50   Input ~ 0
PWM4
Text GLabel 9950 2750 2    50   Input ~ 0
PWM5
Text GLabel 9950 3250 2    50   Input ~ 0
PWM6
Text GLabel 9950 1750 2    50   Input ~ 0
PWM3
$Comp
L Device:R R16
U 1 1
P 9700 750
F 0 "R16" V 9907 750 50  0000 C CNN
F 1 "150" V 9816 750 50  0000 C CNN
F 2 "Resistor_SMD:R_0402_1005Metric" V 9630 750 50  0001 C CNN
F 3 "~" H 9700 750 50  0001 C CNN
	1    9700 750 
	0    -1   -1   0   
$EndComp
$Comp
L Device:R R17
U 1 1
P 9700 1250
F 0 "R17" V 9907 1250 50  0000 C CNN
F 1 "150" V 9816 1250 50  0000 C CNN
F 2 "Resistor_SMD:R_0402_1005Metric" V 9630 1250 50  0001 C CNN
F 3 "~" H 9700 1250 50  0001 C CNN
	1    9700 1250
	0    -1   -1   0   
$EndComp
$Comp
L Device:R R18
U 1 1
P 9700 1750
F 0 "R18" V 9907 1750 50  0000 C CNN
F 1 "150" V 9816 1750 50  0000 C CNN
F 2 "Resistor_SMD:R_0402_1005Metric" V 9630 1750 50  0001 C CNN
F 3 "~" H 9700 1750 50  0001 C CNN
	1    9700 1750
	0    -1   -1   0   
$EndComp
$Comp
L Device:R R19
U 1 1
P 9700 2250
F 0 "R19" V 9907 2250 50  0000 C CNN
F 1 "150" V 9816 2250 50  0000 C CNN
F 2 "Resistor_SMD:R_0402_1005Metric" V 9630 2250 50  0001 C CNN
F 3 "~" H 9700 2250 50  0001 C CNN
	1    9700 2250
	0    -1   -1   0   
$EndComp
$Comp
L Device:R R20
U 1 1
P 9700 2750
F 0 "R20" V 9907 2750 50  0000 C CNN
F 1 "150" V 9816 2750 50  0000 C CNN
F 2 "Resistor_SMD:R_0402_1005Metric" V 9630 2750 50  0001 C CNN
F 3 "~" H 9700 2750 50  0001 C CNN
	1    9700 2750
	0    -1   -1   0   
$EndComp
$Comp
L Device:R R21
U 1 1
P 9700 3250
F 0 "R21" V 9907 3250 50  0000 C CNN
F 1 "150" V 9816 3250 50  0000 C CNN
F 2 "Resistor_SMD:R_0402_1005Metric" V 9630 3250 50  0001 C CNN
F 3 "~" H 9700 3250 50  0001 C CNN
	1    9700 3250
	0    -1   -1   0   
$EndComp
$Comp
L Connector:Conn_01x01_Male J31
U 1 1
P 9100 3750
F 0 "J31" H 9208 3931 50  0000 C CNN
F 1 "Conn_01x01_Male" H 9208 3840 50  0000 C CNN
F 2 "TestPoint:TestPoint_Pad_0.5x1.0mm" H 9100 3750 50  0001 C CNN
F 3 "~" H 9100 3750 50  0001 C CNN
	1    9100 3750
	1    0    0    -1  
$EndComp
$Comp
L Connector:Conn_01x01_Male J32
U 1 1
P 9100 4000
F 0 "J32" H 9208 4181 50  0000 C CNN
F 1 "Conn_01x01_Male" H 9208 4090 50  0000 C CNN
F 2 "TestPoint:TestPoint_Pad_0.5x1.0mm" H 9100 4000 50  0001 C CNN
F 3 "~" H 9100 4000 50  0001 C CNN
	1    9100 4000
	1    0    0    -1  
$EndComp
$Comp
L Connector:Conn_01x01_Male J33
U 1 1
P 9100 4250
F 0 "J33" H 9208 4431 50  0000 C CNN
F 1 "Conn_01x01_Male" H 9208 4340 50  0000 C CNN
F 2 "TestPoint:TestPoint_Pad_0.5x1.0mm" H 9100 4250 50  0001 C CNN
F 3 "~" H 9100 4250 50  0001 C CNN
	1    9100 4250
	1    0    0    -1  
$EndComp
$Comp
L Connector:Conn_01x01_Male J34
U 1 1
P 9100 4500
F 0 "J34" H 9208 4681 50  0000 C CNN
F 1 "Conn_01x01_Male" H 9208 4590 50  0000 C CNN
F 2 "TestPoint:TestPoint_Pad_0.5x1.0mm" H 9100 4500 50  0001 C CNN
F 3 "~" H 9100 4500 50  0001 C CNN
	1    9100 4500
	1    0    0    -1  
$EndComp
$Comp
L Device:R R22
U 1 1
P 9700 3750
F 0 "R22" V 9907 3750 50  0000 C CNN
F 1 "150" V 9816 3750 50  0000 C CNN
F 2 "Resistor_SMD:R_0402_1005Metric" V 9630 3750 50  0001 C CNN
F 3 "~" H 9700 3750 50  0001 C CNN
	1    9700 3750
	0    -1   -1   0   
$EndComp
$Comp
L Device:R R23
U 1 1
P 9700 4250
F 0 "R23" V 9907 4250 50  0000 C CNN
F 1 "150" V 9816 4250 50  0000 C CNN
F 2 "Resistor_SMD:R_0402_1005Metric" V 9630 4250 50  0001 C CNN
F 3 "~" H 9700 4250 50  0001 C CNN
	1    9700 4250
	0    -1   -1   0   
$EndComp
Text GLabel 9950 4250 2    50   Input ~ 0
LEDA
Text GLabel 9950 3750 2    50   Input ~ 0
LEDB
Text GLabel 6400 4750 2    50   Output ~ 0
PWM2
Text GLabel 6400 4850 2    50   Output ~ 0
PWM1
Text GLabel 6400 4650 2    50   Output ~ 0
PWM3
Text GLabel 6400 4950 2    50   Output ~ 0
PWM4
Wire Wire Line
	6400 4850 6200 4850
Text GLabel 6400 5050 2    50   Output ~ 0
PWM5
Text GLabel 3500 5350 0    50   Output ~ 0
PWM6
Text GLabel 3350 4750 0    50   Output ~ 0
LEDB
Text GLabel 3350 4850 0    50   Output ~ 0
LEDA
Wire Wire Line
	3600 4750 3350 4750
Wire Wire Line
	3350 4850 3600 4850
Wire Wire Line
	9300 750  9550 750 
Wire Wire Line
	9850 750  9950 750 
Wire Wire Line
	9300 1250 9550 1250
Wire Wire Line
	9850 1250 9950 1250
Wire Wire Line
	9300 1750 9550 1750
Wire Wire Line
	9850 1750 9950 1750
Wire Wire Line
	9300 2250 9550 2250
Wire Wire Line
	9850 2250 9950 2250
Wire Wire Line
	9950 2750 9850 2750
Wire Wire Line
	9550 2750 9300 2750
Wire Wire Line
	9300 3250 9550 3250
Wire Wire Line
	9850 3250 9950 3250
Wire Wire Line
	9550 3750 9300 3750
Wire Wire Line
	9550 4250 9300 4250
Wire Wire Line
	2350 3950 2800 3950
Wire Wire Line
	2800 3900 2800 3950
Connection ~ 2800 3950
Wire Wire Line
	2800 3950 2800 4200
$Comp
L Connector:Conn_01x01_Male J35
U 1 1
P 9100 4750
F 0 "J35" H 9208 4931 50  0000 C CNN
F 1 "Conn_01x01_Male" H 9208 4840 50  0000 C CNN
F 2 "TestPoint:TestPoint_Pad_0.5x1.0mm" H 9100 4750 50  0001 C CNN
F 3 "~" H 9100 4750 50  0001 C CNN
	1    9100 4750
	1    0    0    -1  
$EndComp
$Comp
L Connector:Conn_01x01_Male J36
U 1 1
P 9100 5000
F 0 "J36" H 9208 5181 50  0000 C CNN
F 1 "Conn_01x01_Male" H 9208 5090 50  0000 C CNN
F 2 "TestPoint:TestPoint_Pad_0.5x1.0mm" H 9100 5000 50  0001 C CNN
F 3 "~" H 9100 5000 50  0001 C CNN
	1    9100 5000
	1    0    0    -1  
$EndComp
$Comp
L Device:R R24
U 1 1
P 9700 4750
F 0 "R24" V 9907 4750 50  0000 C CNN
F 1 "150" V 9816 4750 50  0000 C CNN
F 2 "Resistor_SMD:R_0402_1005Metric" V 9630 4750 50  0001 C CNN
F 3 "~" H 9700 4750 50  0001 C CNN
	1    9700 4750
	0    -1   -1   0   
$EndComp
Text GLabel 9950 5250 2    50   Input ~ 0
LEDC
Wire Wire Line
	9550 4750 9300 4750
$Comp
L Connector:Conn_01x01_Male J37
U 1 1
P 9100 5250
F 0 "J37" H 9208 5431 50  0000 C CNN
F 1 "Conn_01x01_Male" H 9208 5340 50  0000 C CNN
F 2 "TestPoint:TestPoint_Pad_0.5x1.0mm" H 9100 5250 50  0001 C CNN
F 3 "~" H 9100 5250 50  0001 C CNN
	1    9100 5250
	1    0    0    -1  
$EndComp
$Comp
L Connector:Conn_01x01_Male J38
U 1 1
P 9100 5500
F 0 "J38" H 9208 5681 50  0000 C CNN
F 1 "Conn_01x01_Male" H 9208 5590 50  0000 C CNN
F 2 "TestPoint:TestPoint_Pad_0.5x1.0mm" H 9100 5500 50  0001 C CNN
F 3 "~" H 9100 5500 50  0001 C CNN
	1    9100 5500
	1    0    0    -1  
$EndComp
$Comp
L Device:R R25
U 1 1
P 9700 5250
F 0 "R25" V 9907 5250 50  0000 C CNN
F 1 "150" V 9816 5250 50  0000 C CNN
F 2 "Resistor_SMD:R_0402_1005Metric" V 9630 5250 50  0001 C CNN
F 3 "~" H 9700 5250 50  0001 C CNN
	1    9700 5250
	0    -1   -1   0   
$EndComp
Text GLabel 9950 4750 2    50   Input ~ 0
LEDD
Wire Wire Line
	9550 5250 9300 5250
Text GLabel 3500 5150 0    50   Output ~ 0
LEDD
Text GLabel 3500 5250 0    50   Output ~ 0
LEDC
Wire Wire Line
	9300 1000 10650 1000
Wire Wire Line
	10650 1000 10650 1500
Wire Wire Line
	9300 1500 10650 1500
Connection ~ 10650 1500
Wire Wire Line
	10650 1500 10650 2000
Wire Wire Line
	9300 2000 10650 2000
Connection ~ 10650 2000
Wire Wire Line
	10650 2000 10650 2500
Wire Wire Line
	9300 2500 10650 2500
Connection ~ 10650 2500
Wire Wire Line
	10650 2500 10650 3000
Wire Wire Line
	9300 3000 10650 3000
Connection ~ 10650 3000
Wire Wire Line
	10650 3000 10650 3500
Wire Wire Line
	9300 3500 10650 3500
Connection ~ 10650 3500
Wire Wire Line
	10650 3500 10650 4000
Wire Wire Line
	9300 4000 10650 4000
Connection ~ 10650 4000
Wire Wire Line
	10650 4000 10650 4500
Wire Wire Line
	9300 4500 10650 4500
Connection ~ 10650 4500
Wire Wire Line
	10650 4500 10650 5000
Wire Wire Line
	9300 5000 10650 5000
Connection ~ 10650 5000
Wire Wire Line
	10650 5000 10650 5500
Wire Wire Line
	9300 5500 10650 5500
Connection ~ 10650 5500
Wire Wire Line
	10650 5500 10650 5700
Wire Wire Line
	1000 7450 1900 7450
$Comp
L power:+3V8 #PWR0101
U 1 1
P 2150 7000
F 0 "#PWR0101" H 2150 6850 50  0001 C CNN
F 1 "+3V8" H 2165 7173 50  0000 C CNN
F 2 "" H 2150 7000 50  0001 C CNN
F 3 "" H 2150 7000 50  0001 C CNN
	1    2150 7000
	1    0    0    -1  
$EndComp
Wire Wire Line
	2150 7000 2150 7100
Wire Wire Line
	1000 7100 1900 7100
Wire Wire Line
	1900 7100 1900 7450
Connection ~ 1900 7100
Wire Wire Line
	1900 7100 2150 7100
Wire Wire Line
	1400 6300 1000 6300
$Comp
L power:GND #PWR0102
U 1 1
P 1350 6600
F 0 "#PWR0102" H 1350 6350 50  0001 C CNN
F 1 "GND" H 1355 6427 50  0000 C CNN
F 2 "" H 1350 6600 50  0001 C CNN
F 3 "" H 1350 6600 50  0001 C CNN
	1    1350 6600
	1    0    0    -1  
$EndComp
Wire Wire Line
	4200 6200 4200 6400
Connection ~ 4200 6400
Wire Wire Line
	4200 6400 4200 6550
Wire Wire Line
	4200 6400 4700 6400
Wire Wire Line
	6400 4750 6200 4750
Wire Wire Line
	6400 4650 6200 4650
Wire Wire Line
	6400 4950 6200 4950
Wire Wire Line
	6400 5050 6200 5050
Wire Wire Line
	3600 5350 3500 5350
Text GLabel 2650 5050 0    50   Input ~ 0
RCS_IN
Wire Wire Line
	6400 4450 6200 4450
Wire Wire Line
	6400 4350 6200 4350
Wire Wire Line
	3600 4550 3000 4550
Wire Wire Line
	3000 4550 3000 4800
Wire Wire Line
	3000 4800 2900 4800
Wire Wire Line
	2650 5050 3000 5050
Wire Wire Line
	3000 5050 3000 5100
Connection ~ 3000 5050
Wire Wire Line
	3000 5050 3600 5050
Wire Wire Line
	3000 5400 3000 5500
Wire Wire Line
	4650 7400 4650 7250
Wire Wire Line
	1000 6550 1350 6550
Wire Wire Line
	1350 6550 1350 6600
Wire Wire Line
	2800 3950 4900 3950
Wire Wire Line
	4900 3950 4900 4050
Wire Wire Line
	4000 2700 4150 2700
Wire Wire Line
	7250 1850 7250 1700
Wire Wire Line
	4900 5800 4900 5650
Wire Wire Line
	1600 2500 1600 2550
Wire Wire Line
	6050 6800 6050 7400
Wire Wire Line
	5000 850  5000 1400
Connection ~ 5000 850 
Wire Wire Line
	9850 3750 9950 3750
Wire Wire Line
	9950 4250 9850 4250
Wire Wire Line
	9950 4750 9850 4750
Wire Wire Line
	9850 5250 9950 5250
Wire Wire Line
	3500 5150 3600 5150
Wire Wire Line
	3600 5250 3500 5250
Text Label 5800 2800 0    50   ~ 0
STAT2
Text Label 5800 2700 0    50   ~ 0
STAT1
Wire Wire Line
	5700 2800 6150 2800
Wire Wire Line
	6150 2700 5700 2700
$Comp
L Battery_Management:MCP73871-2AA U2
U 1 1
P 5000 2300
F 0 "U2" H 5400 1450 50  0000 C CNN
F 1 "MCP73871-2AA" H 4600 3150 50  0000 C CNN
F 2 "Package_DFN_QFN:QFN-20-1EP_4x4mm_P0.5mm_EP2.5x2.5mm_ThermalVias" H 5200 1400 50  0001 L CIN
F 3 "http://www.mouser.com/ds/2/268/22090a-52174.pdf" H 4850 2850 50  0001 C CNN
	1    5000 2300
	1    0    0    -1  
$EndComp
Wire Wire Line
	5700 2500 6150 2500
Text Label 5800 2500 0    50   ~ 0
PG
$Comp
L FallerCarSystem_v2-rescue:PIC16F15345-I_GZ-MCU_Microchip_PIC16 U1
U 1 1
P 4900 4850
F 0 "U1" H 4900 5831 50  0000 C CNN
F 1 "PIC16F15345-I_GZ-MCU_Microchip_PIC16" H 5800 5650 50  0000 C CNN
F 2 "Package_DFN_QFN:QFN-20-1EP_4x4mm_P0.5mm_EP2.7x2.7mm_ThermalVias" H 4900 4850 50  0001 C CNN
F 3 "" H 4900 4850 50  0001 C CNN
	1    4900 4850
	1    0    0    -1  
$EndComp
Wire Wire Line
	4600 6700 4700 6700
$Comp
L FallerCarSystem_v2-rescue:MCP1725-ADJE_MC_DFN-8-Regulator_Linear U3
U 1 1
P 5100 6550
F 0 "U3" H 5075 6965 50  0000 C CNN
F 1 "MCP1725-ADJE_MC_DFN-8-Regulator_Linear" H 5075 6874 50  0000 C CNN
F 2 "Package_DFN_QFN:DFN-8-1EP_3x2mm_P0.5mm_EP1.36x1.46mm_ThermalVias" H 5100 6150 50  0001 C CNN
F 3 "" H 5100 6400 50  0001 C CNN
	1    5100 6550
	1    0    0    -1  
$EndComp
$Comp
L Device:C C7
U 1 1
P 6200 1050
F 0 "C7" H 6315 1096 50  0000 L CNN
F 1 "4.7uF" H 6315 1005 50  0000 L CNN
F 2 "Capacitor_SMD:C_0805_2012Metric" H 6238 900 50  0001 C CNN
F 3 "~" H 6200 1050 50  0001 C CNN
	1    6200 1050
	1    0    0    -1  
$EndComp
$Comp
L power:GND #PWR01
U 1 1
P 6200 1250
F 0 "#PWR01" H 6200 1000 50  0001 C CNN
F 1 "GND" H 6205 1077 50  0000 C CNN
F 2 "" H 6200 1250 50  0001 C CNN
F 3 "" H 6200 1250 50  0001 C CNN
	1    6200 1250
	1    0    0    -1  
$EndComp
Wire Wire Line
	6200 1250 6200 1200
Wire Wire Line
	5800 1700 5800 850 
Wire Wire Line
	5800 850  6200 850 
Wire Wire Line
	6200 850  6200 900 
Connection ~ 5800 1700
Wire Wire Line
	5800 1700 5700 1700
Text Notes 5200 3850 0    50   ~ 0
Battery should be disconnected by external switch.\nIn order to not have the uController run while charging, patch a wire\nfrom the power good output of U2 to the uCOntroller MCLR.
$EndSCHEMATC
